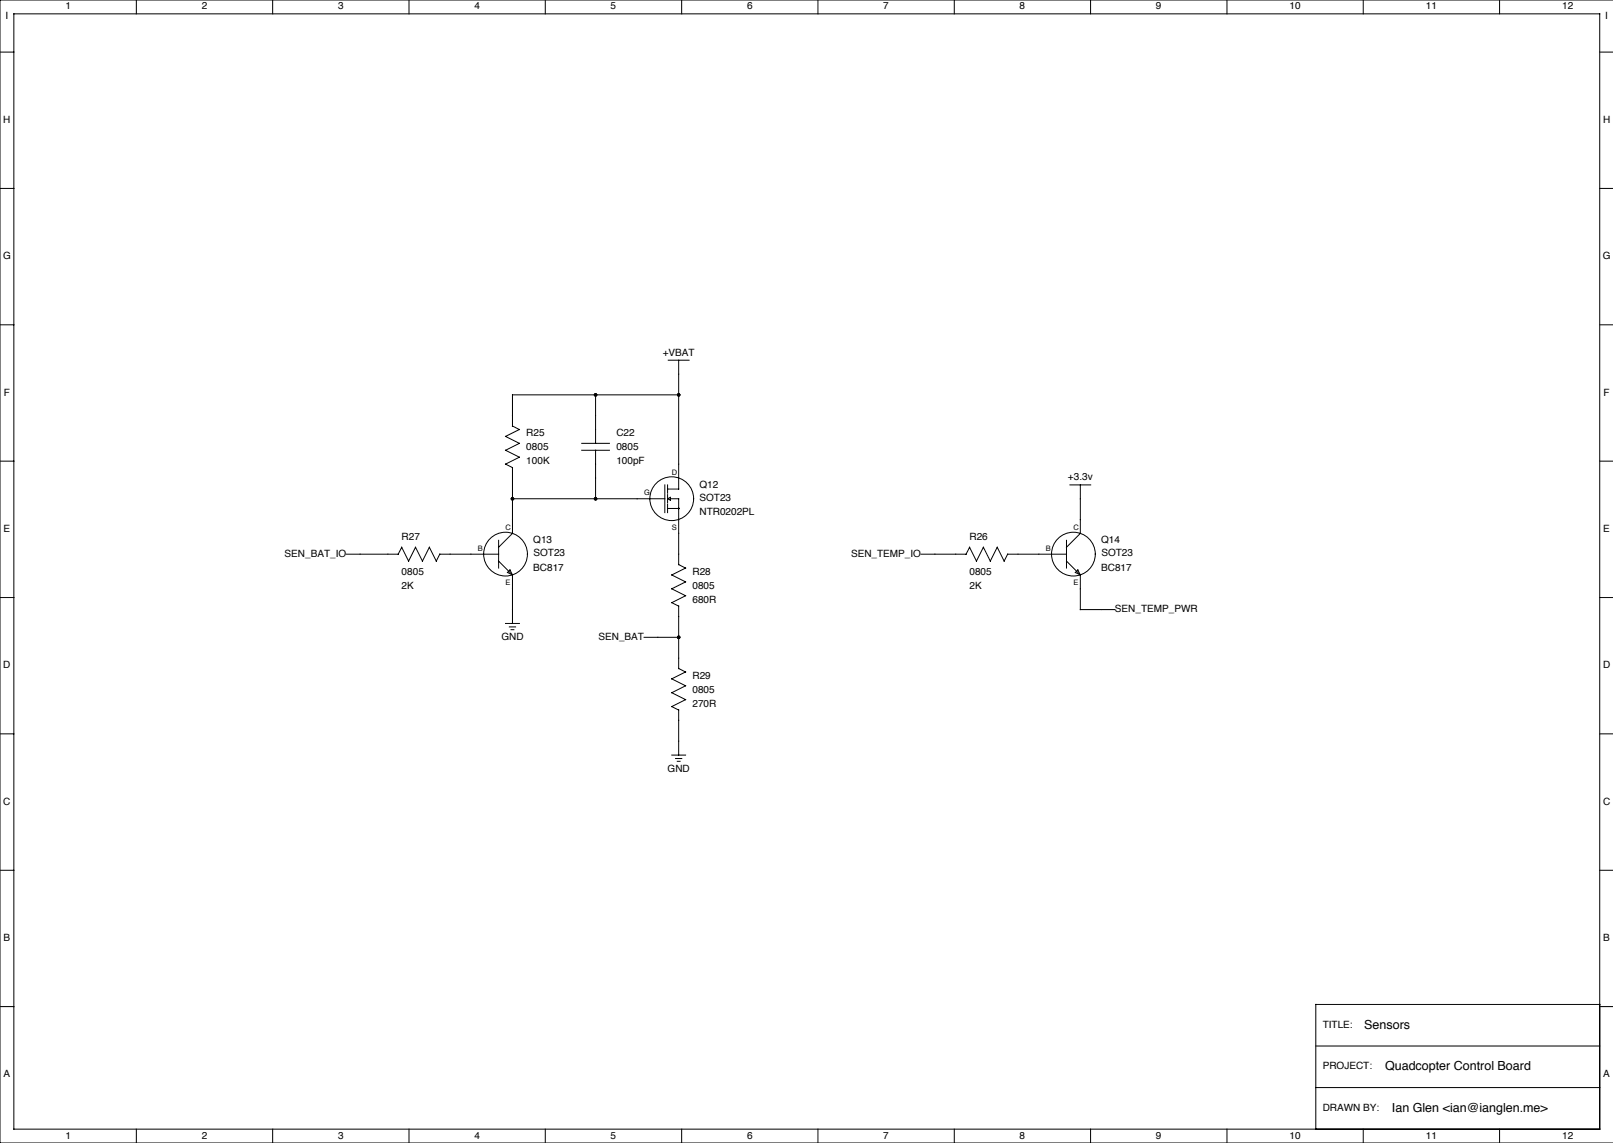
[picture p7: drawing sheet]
<svg xmlns="http://www.w3.org/2000/svg" width="592mm" height="419mm" viewBox="0 0 592 419" stroke-linecap="round" stroke-linejoin="round" font-family="sans-serif">
<g fill="none" stroke="#000" stroke-width=".37">
<path d="M0 19.1h5.1M5.1 5.1h581.6v408.9h-581.6zM50 0v5.1M100 0v5.1M150 0v5.1M200 0v5.1M250 0v5.1M300 0v5.1M350 0v5.1M400 0v5.1M450 0v5.1M500 0v5.1"/>
<path d="M550 0v5.1M586.7 19.1h5M591.7 0h-591.7v419.1h591.7M0 69.1h5.1M586.7 69.1h5M0 119.1h5.1M586.7 119.1h5M245.1 132.1h7.6M248.9 132.1v47.2h-4M190.5 157.5l-5.1 2.5 5.1 2.6-5.1 2.5 5.1 2.5-5.1 2.6 2.6 1.2v24.2l-5.1 5.1M218.4 144.8v17.8M248.9 144.8h-60.9v11.5l2.5 1.2"/>
<path d="M0 169.1h5.1M213.4 162.6h10.1M213.4 165.1h10.1M218.4 165.1v17.8M243.8 177.8v10.2M244.9 177.8v3M392.4 177.8h7.6M396.2 177.8v17.8l-5 5.1M586.7 169.1h5M182.9 198.1v10.2M188 182.9h55.8M244.9 181.4v3"/>
<path d="M244.9 184.9v3.1M244.9 186.4h4M244.9 182.9l1-.5v1zM245.9 182.9h3v24.2l2.6 1.2M391.2 198.1v10.2M0 219.1h5.1M127 203.2h19.1l1.2-2.5 2.6 5 2.5-5 2.5 5 2.6-5 2.5 5 1.3-2.5h21.6M182.9 205.7l5.1 5.1M186.1 209.9l.9-.9 1 1.8zM188 210.8v17.8M251.5 208.3l-5.1 2.5 5.1 2.6-5.1 2.5 5.1 2.5-5.1 2.6 2.5 1.2v23M337.8 203.2h16.6"/>
<path d="M354.3 203.2l1.3-2.5 2.5 5 2.6-5 2.5 5 2.6-5 2.5 5 1.3-2.5h21.6M391.2 205.7l5 5.1M394.4 209.9l.9-.9 .9 1.8zM396.2 210.8v12.7h12.7M586.7 219.1h5M185.4 228.6h5.1M186.8 229.9h2.3M187.5 230.9h1M236.2 233.7h12.7M248.9 245.1l2.6 1.3-5.1 2.5 5.1 2.6-5.1 2.5 5.1 2.5-5.1 2.6 2.5 1.3v16.5M0 269.1h5.1M246.4 276.9h5.1"/>
<path d="M247.8 278.1h2.3M248.4 279.1h1M586.7 269.1h5M0 319.1h5.1M586.7 319.1h5M0 369.1h5.1M586.7 368.3h-104.1v45.7M586.7 369.1h5M482.6 398.8h104.1M482.6 383.5h104.1M50 414v5.1M100 414v5.1"/>
<path d="M150 414v5.1M200 414v5.1M250 414v5.1M300 414v5.1M350 414v5.1M400 414v5.1M450 414v5.1M500 414v5.1M550 414v5.1"/>
<circle cx="246.4" cy="182.9" r="8"/>
<circle cx="248.9" cy="186.4" r=".13"/>
<circle cx="185.4" cy="203.2" r="8"/>
<circle cx="393.7" cy="203.2" r="8"/>
</g>
<g fill="#000">
<circle cx="218.4" cy="144.8" r=".64"/>
<circle cx="248.9" cy="144.8" r=".64"/>
<circle cx="188" cy="182.9" r=".64"/>
<circle cx="218.4" cy="182.9" r=".64"/>
<circle cx="248.9" cy="186.4" r=".13"/>
<circle cx="248.9" cy="233.7" r=".64"/>
</g>
<g font-size="4.6">
<text x="500.4" y="377.1">Sensors</text>
<text x="508" y="392.4">Quadcopter Control Board</text>
<text x="510.5" y="407.6">Ian Glen &lt;ian@ianglen.me&gt;</text>
</g>
<g font-size="3.7">
<text x="24" y="3.4">1</text>
<text x="74" y="3.5">2</text>
<text x="124" y="3.5">3</text>
<text x="174" y="3.5">4</text>
<text x="224" y="3.4">5</text>
<text x="274" y="3.5">6</text>
<text x="324" y="3.4">7</text>
<text x="374" y="3.5">8</text>
<text x="424" y="3.5">9</text>
<text x="473" y="3.5">10</text>
<text x="523" y="3.4">11</text>
<text x="573" y="3.5">12</text>
<text x="2" y="6.9">I</text>
<text x="588.8" y="6.9">I</text>
<text x="1.2" y="45">H</text>
<text x="588" y="45">H</text>
<text x="1.1" y="95.1">G</text>
<text x="587.9" y="95.1">G</text>
<text x="243.1" y="130.5">+VBAT</text>
<text x="1.4" y="145">F</text>
<text x="588.2" y="145">F</text>
<text x="193" y="160">R25</text>
<text x="226.1" y="160">C22</text>
<text x="193" y="165.1">0805</text>
<text x="226.1" y="165.1">0805</text>
<text x="193" y="170.2">100K</text>
<text x="226.1" y="170.2">100pF</text>
<text x="256.5" y="178.8">Q12</text>
<text x="391.7" y="176.2">+3.3v</text>
<text x="256.5" y="183.8">SOT23</text>
<text x="256.5" y="188.9">NTR0202PL</text>
<text x="1.3" y="195">E</text>
<text x="588.1" y="195">E</text>
<text x="147.3" y="198.1">R27</text>
<text x="195.6" y="199.1">Q13</text>
<text x="355.6" y="198.1">R26</text>
<text x="403.9" y="199.1">Q14</text>
<text x="104.4" y="204.2">SEN_BAT_IO</text>
<text x="195.6" y="209.2">BC817</text>
<text x="195.7" y="204">SOT23</text>
<text x="312.1" y="204.2">SEN_TEMP_IO</text>
<text x="403.9" y="209.2">BC817</text>
<text x="404" y="204">SOT23</text>
<text x="147.3" y="215.9">2K</text>
<text x="147.3" y="210.8">0805</text>
<text x="254" y="210.8">R28</text>
<text x="254" y="215.9">0805</text>
<text x="355.6" y="215.9">2K</text>
<text x="355.6" y="210.8">0805</text>
<text x="254" y="221">680R</text>
<text x="408.9" y="224.5">SEN_TEMP_PWR</text>
<text x="183.9" y="234.6">GND</text>
<text x="219.5" y="234.6">SEN_BAT</text>
<text x="1.2" y="245">D</text>
<text x="588" y="245">D</text>
<text x="254" y="248.9">R29</text>
<text x="254" y="254">0805</text>
<text x="254" y="259.1">270R</text>
<text x="244.8" y="282.9">GND</text>
<text x="1.2" y="295.1">C</text>
<text x="588" y="295.1">C</text>
<text x="1.3" y="345">B</text>
<text x="588.1" y="345">B</text>
<text x="485.1" y="376.8">TITLE:</text>
<text x="1.3" y="395">A</text>
<text x="485.1" y="392.1">PROJECT:</text>
<text x="588.1" y="395">A</text>
<text x="485.1" y="407.3">DRAWN BY:</text>
<text x="24" y="417.5">1</text>
<text x="74" y="417.5">2</text>
<text x="124" y="417.5">3</text>
<text x="174" y="417.5">4</text>
<text x="224" y="417.5">5</text>
<text x="274" y="417.5">6</text>
<text x="324" y="417.5">7</text>
<text x="374" y="417.5">8</text>
<text x="424" y="417.5">9</text>
<text x="473" y="417.5">10</text>
<text x="523" y="417.5">11</text>
<text x="573" y="417.5">12</text>
</g>
<g font-size="2.8">
<text x="246.4" y="174">D</text>
<text x="236.2" y="181.6">G</text>
<text x="185.4" y="194.3">C</text>
<text x="246.4" y="194.3">S</text>
<text x="393.7" y="194.3">C</text>
<text x="175.3" y="201.9">B</text>
<text x="383.5" y="201.9">B</text>
<text x="185.4" y="214.6">E</text>
<text x="393.7" y="214.6">E</text>
</g>
</svg>
